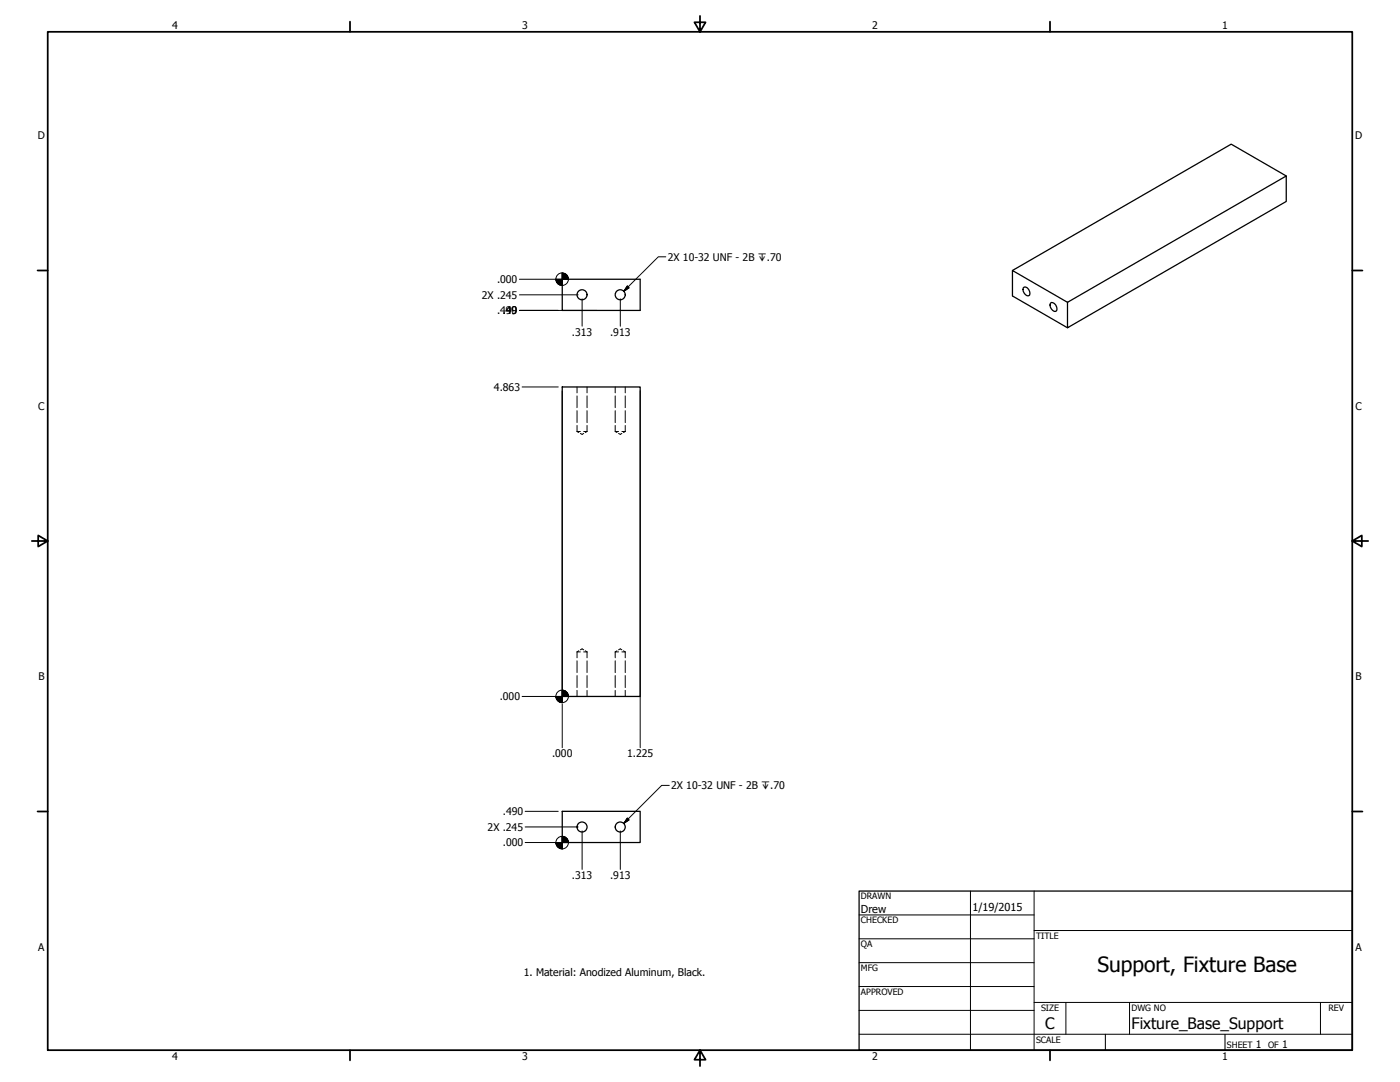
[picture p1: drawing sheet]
<svg xmlns="http://www.w3.org/2000/svg" width="559mm" height="432mm" viewBox="0 0 559 432" stroke-linecap="round" stroke-linejoin="round" font-family="sans-serif">
<!-- layer: Visible (ANSI) -->
<g fill="none" stroke="#000" stroke-width=".51">
<path d="M513.4 70.2l-22-12.7-87.3 50.4M224.4 111.4h31.1v12.5h-31.1zM408.4 114.9l.4-.3a2.22 2.22 0 0 1 1.8 3.4 2.5 2.5 0 0 1-2.2-3.1zM419.6 120.7a2.29 2.29 0 0 1 1.8 3.6 2.29 2.29 0 0 1-1.8-3.6zM426.1 120.6l87.3-50.4v10.2l-87.3 50.4zM426.1 120.6l-22-12.7v10.2l22 12.7M224.4 154.4h31.1v123.5h-31.1zM224.4 323.8h31.1v12.4h-31.1z"/>
<circle cx="232.3" cy="117.6" r="2"/>
<circle cx="247.6" cy="117.6" r="2"/>
<circle cx="232.3" cy="330" r="2"/>
<circle cx="247.6" cy="330" r="2"/>
</g>
<!-- layer: Hidden (ANSI) -->
<g fill="none" stroke="#000" stroke-width=".4">
<path d="M230.3 154.4v2.4M230.3 158v4.7M234.3 154.4v2.4M234.3 158v4.7M245.6 154.4v2.4M245.6 158v4.7M249.6 154.4v2.4M249.6 158v4.7M230.3 172.2h1.3M230.3 172.2l.7 .4M230.3 163.9v4.8M230.3 169.8v2.4"/>
<path d="M231.6 173l.7 .4 .7-.4M233 172.2h1.3M234.3 172.2l-.7 .4M234.3 163.9v4.8M234.3 169.8v2.4M245.6 172.2h1.3M245.6 172.2l.7 .4M245.6 163.9v4.8M245.6 169.8v2.4M246.9 173l.7 .4 .6-.4M248.2 172.2h1.4M249.6 172.2l-.7 .4"/>
<path d="M249.6 163.9v4.8M249.6 169.8v2.4M231 259.7l-.7 .5M231.6 259.3l.7-.3 .7 .3M233.6 259.7l.7 .5M246.3 259.7l-.7 .5M246.9 259.3l.7-.3 .6 .3M248.9 259.7l.7 .5M230.3 260.2v2.3M230.3 263.7v4.7M230.3 269.6v4.8M230.3 275.5v2.4"/>
<path d="M230.3 260.2h1.3M233 260.2h1.3M234.3 260.2v2.3M234.3 263.7v4.7M234.3 269.6v4.8M234.3 275.5v2.4M245.6 260.2v2.3M245.6 263.7v4.7M245.6 269.6v4.8M245.6 275.5v2.4M245.6 260.2h1.3M248.2 260.2h1.4"/>
<path d="M249.6 260.2v2.3M249.6 263.7v4.7M249.6 269.6v4.8M249.6 275.5v2.4"/>
</g>
<!-- layer: Border (ANSI) -->
<g fill="none" stroke="#000" stroke-width=".7">
<path d="M19 12.7h520.8v406.4h-520.8zM139.7 8.6v4.1M279.4 6.3v6.4l-2.2-3.8h4.4l-2.2 3.8M419.1 8.6v4.1M15 107.9h4M539.8 107.9h4M12.7 215.9h6.3l-3.8-2.2v4.4l3.8-2.2M539.8 215.9l3.8 2.2v-4.4l-3.8 2.2h6.3M15 323.8h4M539.8 323.8h4M139.7 419.1v4.1M279.4 419.1l2.2 3.8h-4.4l2.2-3.8v6.3"/>
<path d="M419.1 419.1v4.1"/>
</g>
<!-- layer: Title (ANSI) -->
<g fill="none" stroke="#000" stroke-width=".4">
<path d="M387.3 355.6v63.5M412.7 355.6v63.5M342.9 365.1h69.8M342.9 374.6h69.8M412.7 371.3h127.1M342.9 384.2h69.8M342.9 393.7h69.8M342.9 412.7h196.9M342.9 403.2h69.8M412.7 400h127.1M425.4 400v12.7M441.2 412.7v6.4"/>
<path d="M450.8 400v12.7M488.9 412.7v6.4M527 400v12.7"/>
</g>
<path d="M342.9 355.6h196.9v63.5h-196.9z" fill="none" stroke="#000" stroke-width=".51"/>
<!-- layer: Dimension (ANSI) -->
<g fill="none" stroke="#000" stroke-width=".4">
<path d="M207.3 111.4h14.7M207.3 117.7h23.5M226.9 111.4a2.51 2.51 0 0 0-3.6-2.2 2.51 2.51 0 0 0-.5 4.2 2.51 2.51 0 0 0 4-1.4l.1-.6M232.3 119.3v10.9M247.6 119.3v10.9M222.8 123.9h-15.5h31.1M208.4 154.4h14.4M224.4 156v118.9M255.5 156v142.4M208.4 277.9h13.6M224.4 280.9v17.5M209.6 336.2h12.4"/>
<path d="M209.6 323.8h13.2M209.6 330h21.2M232.3 331.6v15.4M247.6 331.6v15.4"/>
<circle cx="224.4" cy="277.9" r="2.51"/>
<circle cx="224.4" cy="336.3" r="2.51"/>
</g>
<g fill="#000" stroke="#000" stroke-width=".4">
<path d="M221.9 111.4l.7 1.8-.5-.8zM221.9 111.4l1.6 2.3-.9-.5zM221.9 111.4l2.5 2.5-.9-.2zM224.4 111.4h2.5zM224.4 109l2.5 2.4h-2.5zM224.4 109v4.9zM221.9 111.4h2.5v2.5zM221.9 111.4h2.5zM226.1 109.7l.6 .8 .2 .9zM225.4 109.2l.7 .5 .8 1.7zM224.4 109l1 .2 1.5 2.2zM221.9 277.9l.7 1.8-.5-.8z"/>
<path d="M221.9 277.9l1.6 2.3-.9-.5zM221.9 277.9l2.5 2.5-.9-.2zM224.4 277.9h2.5zM224.4 275.4l2.5 2.5h-2.5zM224.4 275.4v5zM221.9 277.9h2.5v2.5zM221.9 277.9h2.5zM226.1 276.2l.6 .7 .2 1zM225.4 275.6l.7 .6 .8 1.7zM224.4 275.4l1 .2 1.5 2.3zM221.9 336.2l.7 1.8-.5-.8zM221.9 336.2l1.6 2.4-.9-.6z"/>
<path d="M221.9 336.2l2.5 2.6-.9-.2zM224.4 336.2h2.5zM224.4 333.8l2.5 2.4h-2.5zM224.4 333.8v5zM221.9 336.2h2.5v2.6zM221.9 336.2h2.5zM226.1 334.5l.6 .8 .2 .9zM225.4 333.9l.7 .6 .8 1.7zM224.4 333.8l1 .1 1.5 2.3z"/>
</g>
<!-- layer: Symbol (ANSI) -->
<path d="M250.4 114.2l.7 .7-2.1 1.4zM265.7 102.5h-2.9l-13.8 13.8M267.1 313.4h-3l-15.1 15.2M250.4 326.5l.7 .7-2.1 1.4z" fill="none" stroke="#000" stroke-width=".4"/>
<path d="M250.4 114.2l-1.4 2.1zM250.4 114.2l.7 .7-2.1 1.4zM250.4 326.5l-1.4 2.1zM250.4 326.5l.7 .7-2.1 1.4z" fill="#000" stroke="#000" stroke-width=".4"/>
<text font-size="8.4" x="438" y="388">Support, Fixture Base</text>
<g font-size="6.3">
<text x="417.2" y="410.6">C</text>
<text x="451.6" y="410.7">Fixture_Base_Support</text>
</g>
<g font-size="4.4">
<text x="343.7" y="364.3">Drew</text>
<text x="388.1" y="363.7">1/19/2015</text>
</g>
<g font-size="4.2">
<text x="68.7" y="11.7">4</text>
<text x="208.4" y="11.7">3</text>
<text x="348.1" y="11.7">2</text>
<text x="487.8" y="11.7">1</text>
<text x="15.1" y="55.5">D</text>
<text x="540.9" y="55.5">D</text>
<text x="266.6" y="104">2X 10-32 UNF - 2B ↧.70</text>
<text x="198.4" y="113">.000</text>
<text x="192.3" y="119.2">2X .245</text>
<text x="198.4" y="125.4">.4..49</text>
<text x="201.9" y="125.4">49</text>
<text x="201.9" y="125.4">90</text>
<text x="228.3" y="134">.313</text>
<text x="243.5" y="134">.913</text>
<text x="197.2" y="156">4.863</text>
<text x="15.2" y="163.4">C</text>
<text x="541" y="163.4">C</text>
<text x="15.3" y="271.4">B</text>
<text x="541.1" y="271.4">B</text>
<text x="199.5" y="279.5">.000</text>
<text x="220.3" y="302.3">.000</text>
<text x="250.3" y="302.3">1.225</text>
<text x="267.9" y="315">2X 10-32 UNF - 2B ↧.70</text>
<text x="200.7" y="325.3">.490</text>
<text x="194.6" y="331.5">2X .245</text>
<text x="200.7" y="337.8">.000</text>
<text x="228.3" y="350.8">.313</text>
<text x="243.5" y="350.8">.913</text>
<text x="15.2" y="379.3">A</text>
<text x="541" y="379.3">A</text>
<text x="209.1" y="389.4">1. Material: Anodized Aluminum, Black.</text>
<text x="501.3" y="418.3">1</text>
<text x="511.8" y="418.3">1</text>
<text x="68.7" y="423.2">4</text>
<text x="208.4" y="423.2">3</text>
<text x="348.1" y="423.2">2</text>
<text x="487.8" y="423.2">1</text>
</g>
<g font-size="3.5">
<text x="343.7" y="358.9">DRAWN</text>
<text x="343.7" y="368.5">CHECKED</text>
<text x="413.5" y="374.6">TITLE</text>
<text x="343.7" y="378">QA</text>
<text x="343.7" y="387.5">MFG</text>
<text x="343.7" y="397.1">APPROVED</text>
<text x="415.5" y="403.4">SIZE</text>
<text x="451.6" y="403.4">DWG NO</text>
<text x="530.3" y="403.4">REV</text>
<text x="413.5" y="416.1">SCALE</text>
<text x="489.7" y="418.3">SHEET</text>
<text x="506.2" y="418.3">OF</text>
</g>
</svg>
